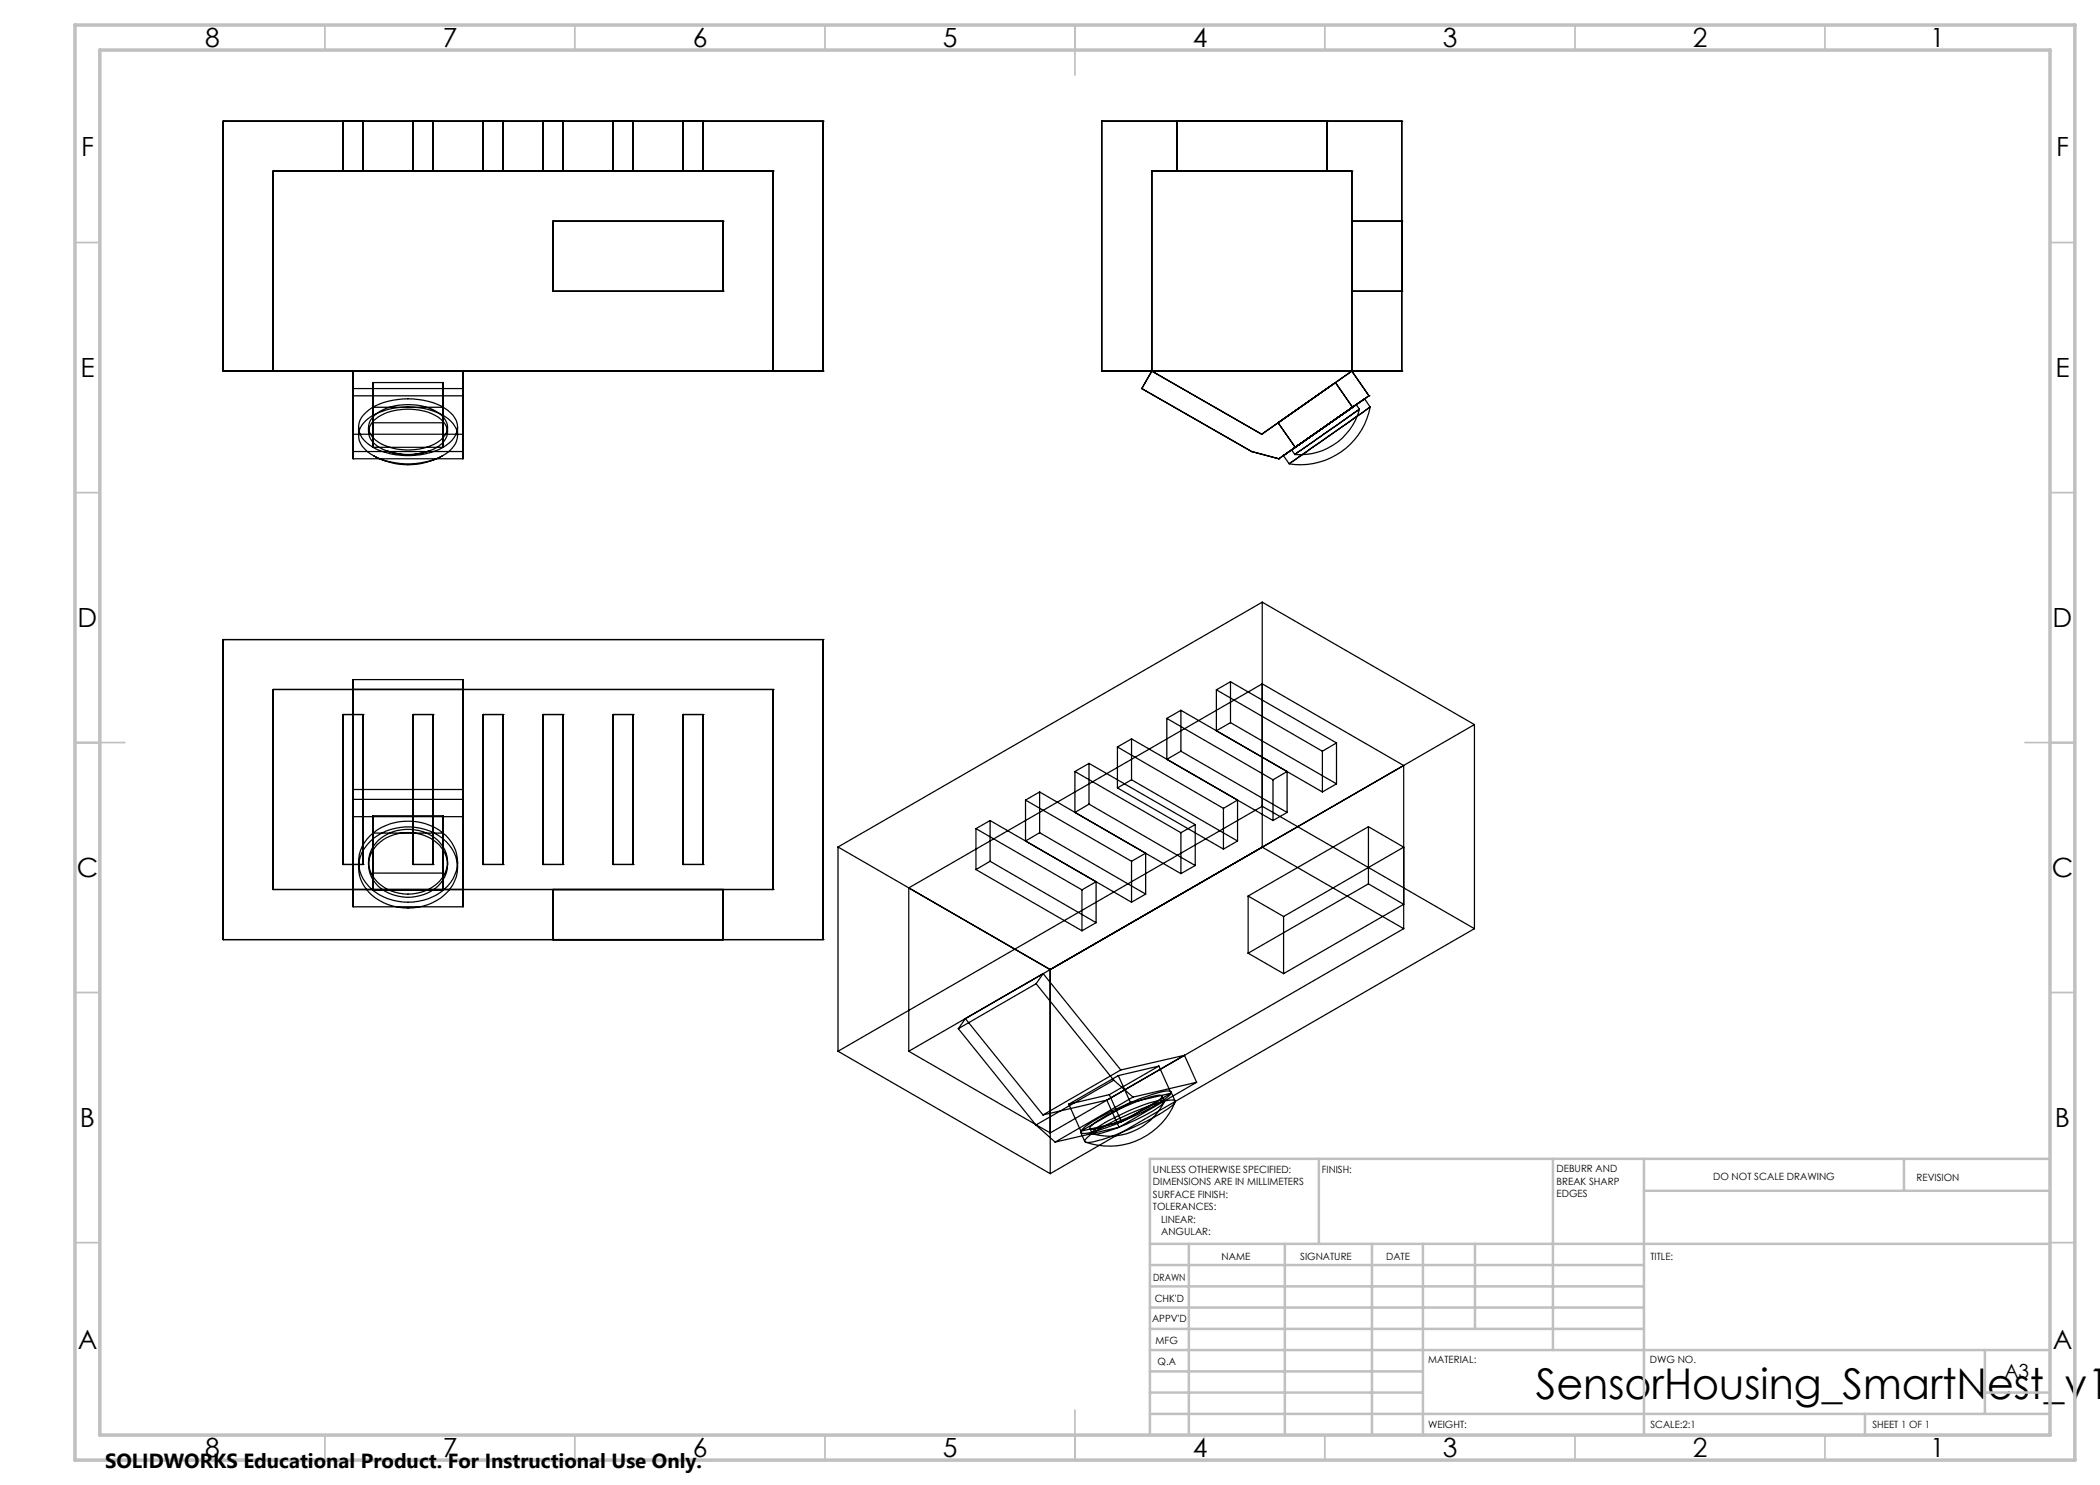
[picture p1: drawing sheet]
<svg xmlns="http://www.w3.org/2000/svg" width="420mm" height="297mm" viewBox="0 0 420 297" stroke-linecap="round" stroke-linejoin="round" font-family="sans-serif">
<g fill="none" stroke="#000" stroke-width=".25">
<path d="M44.6 24.2h.1M44.6 24.2v50M44.6 24.2h120M54.6 34.2h.1M54.6 34.2v40M54.6 34.2h100M68.6 34.2h.1M68.6 24.2h.1M68.6 24.2v10M72.6 34.2h.1M72.6 24.2h.1M72.6 24.2v10"/>
<path d="M82.6 34.2h.1M82.6 24.2h.1M82.6 24.2v10M86.6 34.2h.1M86.6 24.2h.1M86.6 24.2v10M96.6 34.2h.1M96.6 24.2h.1M96.6 24.2v10M100.6 34.2h.1M100.6 24.2h.1M100.6 24.2v10"/>
<path d="M108.6 34.2h.1M108.6 24.2h.1M108.6 24.2v10M112.6 34.2h.1M112.6 24.2h.1M112.6 24.2v10M122.6 34.2h.1M122.6 24.2h.1M122.6 24.2v10M126.6 34.2h.1M126.6 24.2h.1M126.6 24.2v10"/>
<path d="M136.6 34.2h.1M136.6 24.2h.1M136.6 24.2v10M140.6 34.2h.1M140.6 24.2h.1M140.6 24.2v10M154.6 34.2h.1M154.6 34.2v40M164.6 24.2h.1M164.6 24.2v50M220.3 24.2h.1M220.3 24.2h60.1"/>
<path d="M220.3 24.2v50M230.4 34.2h.1M230.4 34.2h40M230.4 34.2v40M235.4 34.2h.1M235.4 24.2h.1M235.4 24.2v10M265.4 34.2h.1M265.4 24.2h.1M265.4 24.2v10M270.4 34.2h.1M270.4 34.2v40"/>
<path d="M280.4 24.2h.1M280.4 24.2v50M110.6 44.2h.1M110.6 58.2h.1M110.6 44.2h34M110.6 44.2v14M110.6 58.2h34M144.6 44.2h.1M144.6 58.2h.1M144.6 44.2v14M270.4 58.2h.1M270.4 44.2h.1"/>
<path d="M270.4 44.2h10M270.4 58.2h10M280.4 58.2h.1M280.4 44.2h.1M44.6 74.2h.1M44.6 74.2h120M54.6 74.2h.1M70.6 74.2v17.6h22v-17.6M70.6 77.7h22M70.6 79.2h22M74.6 76.5h14v13h-14zM154.6 74.2h.1"/>
<path d="M164.6 74.2h.1M220.3 74.2h.1M220.3 74.2h60.1M228.4 77.7h.1M228.4 77.7l21.9 12.6M230.4 74.2h.1M230.4 74.2l21.9 12.7M230.4 74.2l-2 3.5M267.1 76.5h.1M267.1 76.5l3.4 5M267.1 76.5l-11.5 8.1M270.4 74.2h.1"/>
<path d="M270.4 74.2l-18.1 12.7M270.4 74.2l3.4 5M272.9 79.8l1.1 1.6M273.8 79.2h.1M273.8 79.2l-18 12.6M280.4 74.2h.1M70.6 90.3h22M70.6 86.9h22M71.7 85.4v1.7M72.6 83a11.4 11.4 0 0 1 8-3.2 14 14 0 0 1 8.9 2.3 3.9 3.9 0 0 1 .3 6.5 13.6 13.6 0 0 1-9.7 2.4 10.4 10.4 0 0 1-7.7-3.4 3.6 3.6 0 0 1 .2-4.6zM73.1 84.2a13 13 0 0 1 9.5-2.7 11.4 11.4 0 0 1 8 3.2 3.8 3.8 0 0 1-.8 5.6 14.6 14.6 0 0 1-11.7 2.1 7.9 7.9 0 0 1-6.2-4.3 3.7 3.7 0 0 1 1.2-3.9zM73.7 85.4v1"/>
<path d="M74.6 84.2a11.1 11.1 0 0 1 10.1-2 6 6 0 0 1 4.7 3.5 3.6 3.6 0 0 1-2.1 3.8 12.2 12.2 0 0 1-11.9-.4 3.1 3.1 0 0 1-.8-4.9zM74.6 84.6h14M74.6 81.5h14M74.8 91.2a14.1 14.1 0 0 0 13.6 0M74.9 83.1a11.7 11.7 0 0 1 11.7-1.2 4.1 4.1 0 0 1 2.9 3.7 4.6 4.6 0 0 1-3.2 3.5 11.9 11.9 0 0 1-11.2-1.1 3 3 0 0 1-.2-4.9zM77.2 90.1a12.4 12.4 0 0 0 8.8 0M89.5 85.4v1M91.5 85.4v1.7M250.3 90.3h.1M250.3 90.3l5.5 1.5M252.3 86.9h.1M255.6 84.6h.1"/>
<path d="M255.6 84.6l3.4 4.9M255.8 91.8h.1M256.7 91.1l16.2-11.3zM257.9 92.7l16.1-11.3zM258.3 90l.7 .9M258.4 89.9l12.9-9zM259 90.9l12.9-9.1zM259 89.5h.1M270.5 81.5h.1M271.3 80.9l.6 .9a12.2 12.2 0 0 1-12.9 9.1M274 81.4a14.2 14.2 0 0 1-16.2 11.4l-1.1-1.7M44.6 127.9h.1"/>
<path d="M44.6 127.9v60M44.6 127.9h120M54.6 137.9h.1M54.6 137.9v40M54.6 137.9h100M70.6 135.9h22v45.5h-22zM154.6 137.9h.1M154.6 137.9v40M164.6 127.9h.1M164.6 127.9v60M243.3 138v8.2l2.8-1.7M243.3 138l21.2 12.2"/>
<path d="M246.1 136.3l-2.8 1.7M246.1 136.3v8.2M246.1 136.3l21.2 12.3M252.4 120.4v49M252.4 120.4l-84.8 49M252.4 120.4l42.5 24.5M68.6 142.9h.1M68.6 142.9v30M68.6 142.9h4M70.6 157.9h22M70.6 159.9h22M72.6 142.9h.1"/>
<path d="M72.6 142.9v30M82.6 142.9h.1M82.6 142.9v30M82.6 142.9h4M86.6 142.9h.1M86.6 142.9v30M96.6 142.9h.1M96.6 142.9v30M96.6 142.9h4M100.6 142.9h.1M100.6 142.9v30M108.6 142.9h.1"/>
<path d="M108.6 142.9v30M108.6 142.9h4M112.6 142.9h.1M112.6 142.9v30M122.6 142.9h.1M122.6 142.9v30M122.6 142.9h4M126.6 142.9h.1M126.6 142.9v30M136.6 142.9h.1M136.6 142.9v30M136.6 142.9h4"/>
<path d="M140.6 142.9h.1M140.6 142.9v30M207.9 158.4l28.3 16.3M207.9 158.4l-2.8 1.6M207.9 158.4v8.1M215 154.3v8.2l2.8-1.7M215 154.3l21.2 12.2M217.8 152.7l-2.8 1.6M217.8 152.7l21.2 12.2M217.8 152.7v8.1M223.5 149.4v8.2M223.5 157.6l21.2 12.2"/>
<path d="M223.5 149.4l21.2 12.3M226.3 147.8l28.3 16.3M226.3 156l21.2 12.2M226.3 147.8v8.2M226.3 156l-2.8 1.6M226.3 147.8l-2.8 1.6M233.4 143.7v8.2l2.8-1.7M233.4 143.7l21.2 12.3M236.2 142.1l-2.8 1.6M236.2 142.1l28.3 16.3M236.2 142.1v8.1M236.2 150.2l21.2 12.3"/>
<path d="M246.1 144.5l21.2 12.3M254.6 156v8.1M254.6 156l2.8-1.7v8.2M264.5 150.2v8.2M267.3 148.6v8.2M267.3 156.8l-2.8 1.6M267.3 148.6l-2.8 1.6M294.9 144.9l-84.9 49M294.9 144.9v40.8M54.6 177.9h.1M54.6 177.9h100M68.6 172.9h.1"/>
<path d="M68.6 172.9h4M70.6 163.3h22M71.7 172.3v1.2M72.6 172.9h.1M73.7 172.3v.7M74 168.3a11.2 11.2 0 0 1 15.8 .7 7.1 7.1 0 0 1-1.6 10.6 11.4 11.4 0 0 1-14.5-1.2 7 7 0 0 1 .3-10.1zM74 167.1a11.3 11.3 0 0 1 15.8 .7 7.1 7.1 0 0 1-1.6 10.6 11.4 11.4 0 0 1-14.5-1.2 7 7 0 0 1 .3-10.1zM74.6 163.2h14v14.9h-14zM74.6 166.6h14M74.6 174.6h14M75.4 169a9 9 0 0 1 13 .6 5.7 5.7 0 0 1-2.1 8.6 9 9 0 0 1-11.7-2.2 5.5 5.5 0 0 1 .8-7zM75.6 168.1a9 9 0 0 1 12.5 .6 5.6 5.6 0 0 1-1.5 8.6 8.8 8.8 0 0 1-12.2-2.3 5.6 5.6 0 0 1 1.2-6.9z"/>
<path d="M82.6 172.9h.1M82.6 172.9h4M86.6 172.9h.1M89.5 172.3v.7M91.5 172.3v1.2M96.6 172.9h.1M96.6 172.9h4M100.6 172.9h.1M108.6 172.9h.1M108.6 172.9h4M110.6 177.9h.1M110.6 177.9v10"/>
<path d="M112.6 172.9h.1M122.6 172.9h.1M122.6 172.9h4M126.6 172.9h.1M136.6 172.9h.1M136.6 172.9h4M140.6 172.9h.1M144.6 177.9h.1M144.6 177.9v10M154.6 177.9h.1M167.6 169.4l42.4 24.5M167.6 169.4v40.9"/>
<path d="M195.2 165.7v8.2M195.2 173.9l21.2 12.3M195.2 165.7l21.2 12.3M198 164.1l-2.8 1.6M198 164.1l28.3 16.3M198 172.3l-2.8 1.6M198 164.1v8.2M198 172.3l21.2 12.2M205.1 160v8.2l2.8-1.7M205.1 160l21.2 12.3M207.9 166.5l21.2 12.3M216.4 178v8.2"/>
<path d="M216.4 178l2.8-1.6v8.1M217.8 160.8l21.2 12.3M226.3 172.3v8.1M226.3 172.3l2.8-1.7v8.2M229.1 178.8l-2.8 1.6M236.2 166.5v8.2M239 164.9v8.2M239 173.1l-2.8 1.6M239 164.9l-2.8 1.6M244.7 161.7v8.1M244.7 161.7l2.8-1.7v8.2M247.5 168.2l-2.8 1.6"/>
<path d="M249.6 179.2l7.1 4.1M249.6 179.2v11.4M252.4 169.4l-70.6 40.9M252.4 169.4l28.3 16.3M257.4 162.5l-2.8 1.6M273.7 176.8l-24.1 13.8M273.7 176.8l7 4.1-24 13.8M273.7 165.3v11.5M273.7 165.3l7 4.1-24 13.9M273.7 165.3l-24.1 13.9M44.6 187.9h.1M44.6 187.9h120"/>
<path d="M110.6 187.9h.1M144.6 187.9h.1M164.6 187.9h.1M207.2 196.7l15.5 19.3M207.2 196.7l-15.5 9M208.6 194.7l15.6 19.3M208.6 194.7l-15.5 9M208.6 194.7l-1.4 2M210 193.9v40.8M219.2 184.5l-2.8 1.7M249.6 190.6l7.1 4.1M256.7 183.3v11.4"/>
<path d="M280.7 185.7v-32.6l-28.3-16.3-70.6 40.8v32.7M280.7 185.7l-70.7 40.9-28.2-16.3M294.9 185.7l-42.5-24.4-84.8 49M294.9 185.7l-84.9 49M167.6 210.3l42.4 24.4M191.7 205.7l15.5 19.3M193.1 203.7l-1.4 2M193.1 203.7l15.5 19.3M221.9 218.9l-8.2 1.9M221.9 218.9l2.4 5.5M222.7 216l-15.5 9M222.7 216l3.9 3.4"/>
<path d="M223.7 215.1l2.4 5.4M223.7 215.1l-10 5.7M224.2 214l-15.6 9M226.6 219.4l-15.6 9M231.8 213.2l-8.1 1.9M231.8 213.2l2.4 5.4M231.8 213.2l-9.9 5.7M232.4 219.2l.4 1M234.2 218.4l.8 1.8M234.2 218.6l-8.1 1.9M234.2 218.6l-9.9 5.8M236.9 211.1l-12.7 2.9"/>
<path d="M236.9 211.1l-15.5 8.9M236.9 211.1l2.4 5.4M239.3 216.5l-12.7 2.9M239.3 216.5l-15.5 9M207.2 225l3.8 3.4M213.7 220.8l2.5 5.4M216.1 226.5l.9 1.8M216.4 226a34.8 34.8 0 0 1 9.6-5.4l.9-.4a24.1 24.1 0 0 1 6.8-2l.4 .1a.69 .69 0 0 1-.5 1 50.5 50.5 0 0 1-16.3 7.4h-.8l-.3-.1v-.4zM217.2 227.8a33.8 33.8 0 0 1 9.6-5.4l.9-.4a20.7 20.7 0 0 1 7.1-2l.1 .1a1.17 1.17 0 0 1-.8 1.3 54.2 54.2 0 0 1-15.5 7h-1.5l-.1-.2zM218 225.7l.4 1M218.2 225.2a33.2 33.2 0 0 1 9.8-5.1 11.1 11.1 0 0 1 4.2-1h.1l.1 .3a8.3 8.3 0 0 1-3.3 2.4l-4.7 2.2a20.4 20.4 0 0 1-6.1 1.8l-.3-.1zM218.8 226.1a38.9 38.9 0 0 1 13.4-6h.5l.2 .2a11.8 11.8 0 0 1-4.4 3l-4.1 1.9a16.7 16.7 0 0 1-5.7 1.6l-.3-.3z"/>
<path d="M221.4 220l-12.8 3M221.4 220l2.4 5.5M223.8 225.5l-12.8 2.9M224.3 224.4l-8.1 1.8M226.1 220.5l-9.9 5.7M232.8 220.4a12.3 12.3 0 0 1-14.2 6.4M235 220.4a14.3 14.3 0 0 1-17.8 8.1"/>
</g>
<g fill="none" stroke="#c0c0c0" stroke-width=".35">
<path d="M65 5v5M115 5v5M165 5v5M215 5v10M265 5v5M315 5v5M365 5v5M15 48.5h5M410 48.5h5M15 98.5h5M410 98.5h5M15 148.5h10"/>
<path d="M405 148.5h10M15 198.5h5M410 198.5h5M15 248.5h5M410 248.5h5M65 287v5M115 287v5M165 287v5M215 282v10M265 287v5M315 287v5M365 287v5"/>
</g>
<g fill="none" stroke="#c0c0c0" stroke-width=".5">
<path d="M263.8 231.8v17M310.6 231.8v38.2M328.8 231.8v55.2M328.8 238.2h81.2M380.8 231.8v6.4M410 231.8h-180v55.2M230 248.8h180M230 257.3h98.8M230 253h98.8M237.8 248.8v38.2M257 248.8v38.2M274.4 248.8v38.2"/>
<path d="M284.6 248.8v38.2M295 248.8v17M230 265.8h98.8M230 261.5h98.8M230 278.5h54.6M230 274.3h54.6M230 270h180M397 278.5h13M397 270v12.8M230 282.8h180M373 282.8v4.2"/>
</g>
<path d="M15 5h400v287h-400zM20 10h390v277h-390z" fill="none" stroke="#c0c0c0" stroke-width=".7"/>
<text font-size="8.5" x="307.2" y="279.7">SensorHousing_SmartNest_v1</text>
<g font-size="5.3">
<text x="41" y="9.5">8</text>
<text x="88.5" y="9.5">7</text>
<text x="138.5" y="9.5">6</text>
<text x="188.5" y="9.5">5</text>
<text x="238.5" y="9.5">4</text>
<text x="288.5" y="9.5">3</text>
<text x="338.5" y="9.5">2</text>
<text x="386" y="9.5">1</text>
<text x="16.2" y="31.2">F</text>
<text x="411.2" y="31.2">F</text>
<text x="16.1" y="75.5">E</text>
<text x="411.1" y="75.5">E</text>
<text x="15.5" y="125.5">D</text>
<text x="410.5" y="125.5">D</text>
<text x="15.4" y="175.5">C</text>
<text x="410.4" y="175.5">C</text>
<text x="16" y="225.5">B</text>
<text x="411" y="225.5">B</text>
<text x="15.5" y="269.7">A</text>
<text x="410.5" y="269.7">A</text>
<text x="41" y="291.5">8</text>
<text x="88.5" y="291.5">7</text>
<text x="138.5" y="291.5">6</text>
<text x="188.5" y="291.5">5</text>
<text x="238.5" y="291.5">4</text>
<text x="288.5" y="291.5">3</text>
<text x="338.5" y="291.5">2</text>
<text x="386" y="291.5">1</text>
</g>
<text font-size="4.1" x="21" y="293.7">SOLIDWORKS Educational Product. For Instructional Use Only.</text>
<text font-size="3.9" x="400.9" y="275.5">A3</text>
<g font-size="2">
<text x="230.6" y="234.6">UNLESS OTHERWISE SPECIFIED:</text>
<text x="230.6" y="237.1">DIMENSIONS ARE IN MILLIMETERS</text>
<text x="230.6" y="239.6">SURFACE FINISH:</text>
<text x="264.4" y="234.6">FINISH:</text>
<text x="311.3" y="234.5">DEBURR AND</text>
<text x="311.3" y="237">BREAK SHARP</text>
<text x="311.3" y="239.5">EDGES</text>
<text x="342.6" y="236">DO NOT SCALE DRAWING</text>
<text x="383.3" y="236.2">REVISION</text>
<text x="230.6" y="242.1">TOLERANCES:</text>
<text x="232.2" y="244.6">LINEAR:</text>
<text x="232.2" y="247.1">ANGULAR:</text>
<text x="244.3" y="252">NAME</text>
<text x="260" y="251.9">SIGNATURE</text>
<text x="277.2" y="251.9">DATE</text>
<text x="330.1" y="251.9">TITLE:</text>
<text x="230.6" y="256.1">DRAWN</text>
<text x="230.9" y="260.3">CHK'D</text>
<text x="230.4" y="264.4">APPV'D</text>
<text x="231.1" y="268.8">MFG</text>
<text x="231.5" y="273">Q.A</text>
<text x="285.6" y="272.5">MATERIAL:</text>
<text x="330" y="272.5">DWG NO.</text>
<text x="285.6" y="285.5">WEIGHT:</text>
<text x="330.1" y="285.6">SCALE:2:1</text>
<text x="374.5" y="285.6">SHEET 1 OF 1</text>
</g>
</svg>
